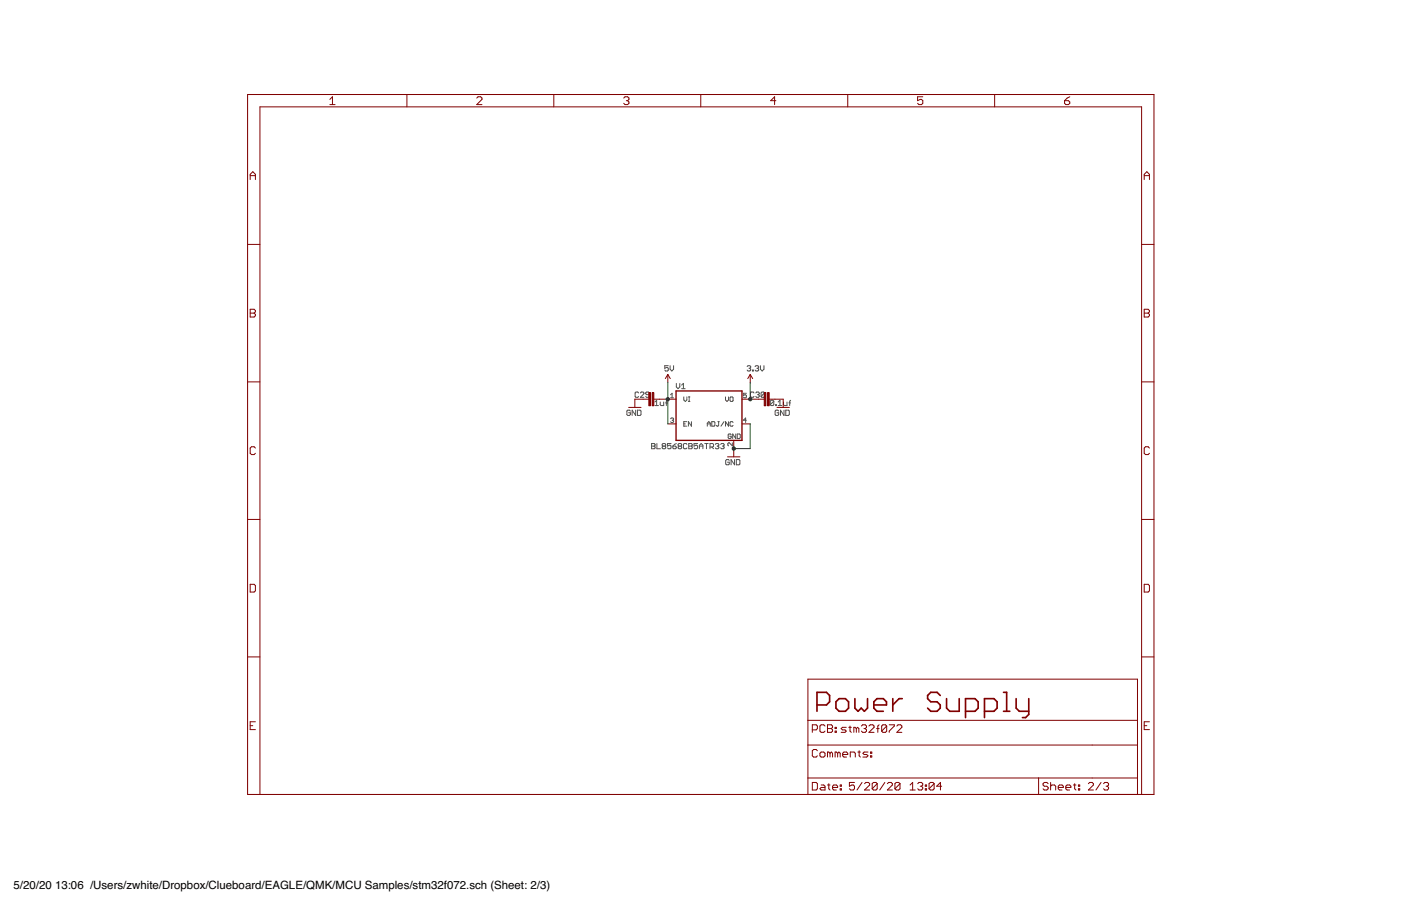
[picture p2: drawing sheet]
<svg xmlns="http://www.w3.org/2000/svg" width="432mm" height="279mm" viewBox="0 0 432 279" stroke-linecap="round" stroke-linejoin="round" font-family="sans-serif">
<g fill="none" stroke="#505050" stroke-width=".31">
<path d="M206 112.8h-1.1v.8l.5-.3 .6 .3v.5l-.3 .3h-.6l-.2-.3M206.5 112.8v1.1l.6 .5 .5-.5v-1.1M208.4 118.2v1.1l.6 .6 .5-.6v-1.1M210.1 118.8l.5-.6v1.7M210.1 119.9h1.1M230.3 113.1l.2-.3h.6l.3 .3-.3 .5M230.8 113.6h.3M231.1 113.6l.3 .3-.3 .5h-.6l-.2-.3M231.9 114.1h.3v.3h-.3zM232.7 113.1l.3-.3h.6l.2 .3-.2 .5M233.3 113.6h.3M233.6 113.6l.2 .3-.2 .5h-.6l-.3-.3"/>
<path d="M234.4 112.8v1.1l.5 .5 .6-.5v-1.1M194.3 126.8l-.3-.3h-.5l-.3 .3v1l.3 .3h.5l.3-.3v-.5h-.6M195.9 126.5v1.6l-1.1-1.6v1.6M196.5 126.5h.8l.3 .3v1l-.3 .3h-.8zM196.8 121.2l-.2-.3h-.6l-.3 .3v1.1l.3 .2h.6l.2-.2M197.4 121.2l.3-.3h.5l.3 .3v.2l-1.1 1.1h1.1M200.1 121.7h-.8l-.3-.3 .3-.5h.5l.3 .3v1.1l-.3 .2h-.5l-.3-.2M200.8 136.8h.8l.3 .2-.3 .6 .3 .5-.3 .3h-.8zM200.8 137.6h.8M201.8 124l.6-.6v1.7M201.8 125.1h1.1M202.5 136.8v1.6h1"/>
<path d="M203.5 124v.8l.3 .3h.8v-1.1M204.4 137.6l-.3-.3 .3-.5h.5l.3 .2-.3 .6M204.4 137.6l-.3 .3 .3 .5h.5l.3-.3-.3-.5M204.4 137.6h.5M205.1 124.2h.6M205.7 123.4l-.3 .3v1.4M206.7 129.1l.7-.2 .2 .2-.2 .5M206.7 121.8l.4-.5v1.4M206.7 122.7h.9M206.8 136.8h-1.1v.8l.6-.3 .5 .3v.5l-.3 .3h-.5l-.3-.3M207.1 129.6h.3M207.4 137.6h.8l.2 .5-.2 .3h-.6l-.2-.3z"/>
<path d="M207.4 129.6l.2 .2-.2 .5-.7-.2M208.4 136.8l-1 .8M209.3 137.6l-.3-.3 .3-.5h.5l.3 .2-.3 .6M209.3 137.6l-.3 .3 .3 .5h.5l.3-.3-.3-.5M209.3 137.6h.5M210.8 122.4v.9l.4 .5 .5-.5v-.9M210.8 130.7h.4M211.7 130h-.9v1.4h.9M211.7 137l-.2-.2h-.6l-.2 .2v1.1l.2 .3h.6l.2-.3M212.2 123.8h.4M212.2 122.4h.4M212.3 136.8h.8l.3 .2-.3 .6 .3 .5-.3 .3h-.8z"/>
<path d="M212.3 137.6h.8M212.4 122.4v1.4M213.1 130v1.4l-.9-1.4v1.4M215 136.8h-1.1v.8l.6-.3 .5 .3v.5l-.3 .3h-.5l-.3-.3M215.6 137.6h1M215.6 138.4v-1.1l.5-.5 .5 .5v1.1M217.2 136.8h1.1M217.7 136.8v1.6M218 130.7h.9M218 131.4v-.9l.5-.5 .4 .5v.9M218.8 137.9h.8l.3-.3v-.6l-.3-.2h-.8v1.6M219.4 137.9l.5 .5"/>
<path d="M219.4 130h.7l.2 .3v.9l-.2 .2h-.7zM220.5 137l.2-.2h.6l.3 .2-.3 .6M221 137.6h.3M221.3 130h.4M221.3 137.6l.3 .3-.3 .5h-.6l-.2-.3M221.5 130v1.2l-.2 .2-.5-.2M222.1 137l.3-.2h.5l.3 .2-.3 .6M222.7 137.6h.2M222.9 137.6l.3 .3-.3 .5h-.5l-.3-.3M223.1 130l-.9 1.4M223.6 122.4v.9l.5 .5 .4-.5v-.9M224.5 130v1.4l-.9-1.4v1.4"/>
<path d="M225.2 122.4l.7 .2v1l-.2 .2-.7-.2v-1zM225.4 134.1l-.3-.3-.7 .3v.9l.7 .2 .3-.7h-.5M225.7 136.6v.9l-.9-.9-.5 .2 .3 .7M225.9 130.3l-.2-.3-.7 .3v.9l.2 .2 .7-.2M226.8 133.8v1.4l-1-1.4v1.4M227.2 133.8h.7l.3 .3v.9l-.3 .2h-.7zM230 121.3h-.9v.7l.5-.2 .4 .2-.2 .7-.7-.3M230 129.6h-.9l.7-.7v1.4M232.4 121.2l-.3-.3h-.5l-.3 .3v1.1l.3 .2h.5l.3-.2M232.9 121.2l.3-.3h.5l.3 .3-.3 .5M233.5 121.7h.2M233.7 121.7l.3 .3-.3 .5h-.5l-.3-.2"/>
<path d="M235.6 121.2l-.2-.3h-.6l-.2 .3v1.1M235.6 121.2v1.1l-.2 .2h-.6l-.2-.2M235.6 121.2l-1 1.1M238.5 123.7v1.1l-.3 .3h-.5l-.3-.3M238.5 123.7l-.3-.3h-.5l-.3 .3v1.1M238.5 123.7l-1.1 1.1M239 124.8h.3v.3h-.3zM239.8 125.1h1.1M239.8 124l.6-.6v1.7M240 126.8l-.3-.3h-.5l-.3 .3v1l.3 .3h.5l.3-.3v-.5h-.5M241.5 124v.8l.2 .3h.9v-1.1M241.6 126.5v1.6l-1-1.6v1.6"/>
<path d="M242.2 126.5h.8l.3 .3v1l-.3 .3h-.8zM243.1 124.2h.6M243.7 123.4l-.3 .3v1.4M224.8 142l-.3-.3h-.6l-.2 .3v1.1l.2 .2h.6l.3-.2v-.6h-.6M226.4 141.7v1.6l-1.1-1.6v1.6M226.9 141.7h.9l.2 .3v1.1l-.2 .2h-.9z"/>
</g>
<g fill="none" stroke="#800000" stroke-width=".51">
<path d="M251.8 217.4h2.9l1-1v-1.9l-1-1h-2.9v5.9M257.6 216.4l1-.9h2l.9 .9v2l-.9 1h-2l-1-1zM263.5 215.5v2.9l1 1 .9-1 1 1 1-1v-2.9M269.3 217.4h3.9v-1l-1-.9h-1.9l-1 .9v2l1 1h1.9M275.2 215.5v3.9M278.1 215.5h-1l-1.9 1.9M289.8 214.5l-1-1h-1.9l-1 1v1l1 .9h1.9l1 1v1l-1 1h-1.9l-1-1M291.7 215.5v2.9l1 1h2.9v-3.9M297.6 219.4h2.9l1-1v-2l-1-.9h-2.9v5.8M303.4 219.4h2.9l1-1v-2l-1-.9h-2.9v5.8M309.3 213.5h1v5.9M309.3 219.4h1.9"/>
<path d="M313.2 215.5v2.9l1 1h2.9M317.1 215.5v4.8l-1 1h-1"/>
</g>
<path d="M208.4 120.6h20.3v15.2h-20.3z" fill="none" stroke="#800000" stroke-width=".42"/>
<g fill="none" stroke="#800000" stroke-width=".31">
<path d="M101.7 30.6l.8-.8v2.5M101.7 32.3h1.6M125.4 29.1v3.9M146.9 30.2l.4-.4h.8l.4 .4v.4l-1.6 1.7h1.6M170.7 29.1v3.9M192.2 30.2l.4-.4h.8l.4 .4v.4l-.4 .5M193 31.1h.4M193.4 31.1l.4 .4v.4l-.4 .4h-.8l-.4-.4M216 29.1v3.9M239.1 31.1h-1.6l1.2-1.3v2.5M261.3 29.1v3.9M284.4 29.8h-1.6v1.3l.8-.5h.4l.4 .5v.8l-.4 .4h-.8l-.4-.4"/>
<path d="M306.6 29.1v3.9M328.1 31.1h1.2l.4 .4v.4l-.4 .4h-.8l-.4-.4zM329.7 29.8l-.8 .4-.8 .9M77.1 55.4v-1.6l.8-.8 .8 .8v1.6M77.1 54.2h1.6M352.7 54.2h1.6M352.7 55.4v-1.6l.8-.8 .8 .8v1.6M76.3 75.4h3.8M351.9 75.4h3.8M77.1 95.4h1.2l.4 .4v.4l-.4 .4 .4 .4v.4l-.4 .4h-1.2zM77.1 96.6h1.2M352.7 95.4h1.2l.4 .4v.4l-.4 .4 .4 .4v.4l-.4 .4h-1.2z"/>
<path d="M352.7 96.6h1.2M76.3 117.8h3.8M205.8 115.5l.8 1.3M205.8 115.5l-.7 1.3M205.8 115.5v2.5M231.2 115.5l.8 1.3M231.2 115.5l-.7 1.3M231.2 115.5v2.5M351.9 117.8h3.8M78.7 138.2l-.4-.4h-.8l-.4 .4v1.6l.4 .4h.8l.4-.4M193.8 125.6h3.8M200 123.1h-4.3v2.5"/>
<path d="M201.5 123.1h6.9M205.8 130.7h2.6M226.1 135.8v5.1M228.7 123.1h6.8M228.7 130.7h2.5M237.1 123.1h4.3v2.5M239.5 125.6h3.8M354.3 138.2l-.4-.4h-.8l-.4 .4v1.6l.4 .4h.8l.4-.4M224.2 140.9h3.8M76.3 160.2h3.8M351.9 160.2h3.8M77.1 180.2h1.2l.4 .4v1.6l-.4 .4h-1.2z"/>
<path d="M352.7 180.2h1.2l.4 .4v1.6l-.4 .4h-1.2zM76.3 202.6h3.8M249 209.4h101.6v35.6h-101.6zM351.9 202.6h3.8M77.1 223.8h.8M78.7 222.6h-1.6v2.4h1.6M249 229.8h101.6M249 239.9h101.6M249 222.1h101.6M250.4 225.1h1.1l.4-.4v-.8l-.4-.4h-1.1v2.3M251.9 231.5l-.4-.4h-.7l-.4 .4v1.6l.4 .4h.7l.4-.4M252.7 232.3l.4-.4h.8l.4 .4v.8l-.4 .4h-.8l-.4-.4z"/>
<path d="M254.3 223.9l-.4-.4h-.8l-.4 .4v1.6l.4 .3h.8l.4-.3M255 223.5h1.2l.4 .4v.4l-.4 .4 .4 .4v.4l-.4 .3h-1.2zM255 224.7h1.2M255.8 232.3l.4-.4 .4 .4v1.2M255.8 232.3l-.4-.4h-.4v1.6M255.8 232.3v1.2M257.4 225.5h.4v.3h-.4zM257.4 224.3h.4v.4h-.4zM258.2 232.3v1.2M258.2 232.3l.4-.4 .4 .4v1.2M258.2 232.3l-.4-.4h-.4v1.6M259.7 232.7h1.6v-.4l-.4-.4h-.8l-.4 .4v.8l.4 .4h.8"/>
<path d="M260.8 224.3h-1.1l-.5 .4 .5 .4h.7l.4 .4-.4 .3h-1.2M261.6 224.3h.8M262 223.9v1.6l.4 .3M262.1 233.5v-1.6h1.1l.4 .4v1.2M263.9 224.7l-.4-.4h-.3v1.5M263.9 224.7l.4-.4 .4 .4v1.1M263.9 224.7v1.1M264.4 231.9h.8M264.8 231.5v1.6l.4 .4M265.5 223.9l.4-.4h.8l.4 .4v.4l-.4 .4M266.3 224.7h.4M266.7 224.7l.4 .4v.4l-.4 .3h-.8l-.4-.3"/>
<path d="M267.5 231.9h-1.2l-.3 .4 .3 .4h.8l.4 .4-.4 .4h-1.1M267.8 223.9l.4-.4h.8l.4 .4v.4l-1.6 1.5h1.6M268.3 233.1h.4v.4h-.4zM268.3 231.9h.4v.4h-.4zM270.2 224.7h.8M271 223.5l-.4 .4v1.9M273.3 223.9l-.4-.4h-.8l-.4 .4v1.6M273.3 223.9v1.6l-.4 .3h-.8l-.4-.3M273.3 223.9l-1.6 1.6M274.1 223.5h1.5v.4l-1.5 1.6v.3M276.4 223.9l.4-.4h.8l.4 .4v.4l-1.6 1.5h1.6M320.1 239.9v5.1"/>
<path d="M352.7 223.8h.8M354.3 222.6h-1.6v2.4h1.6M80.1 245v-212h271.8v212M250.4 241.3h1.1l.4 .4v1.5l-.4 .4h-1.1zM253.1 242.1h.8l.4 .4v1.1h-1.2l-.4-.4 .4-.4h1.2M255 242.1h.8M255.4 241.7v1.5l.4 .4M256.6 242.8h1.6v-.3l-.4-.4h-.8l-.4 .4v.7l.4 .4h.8M259 243.2h.3v.4h-.3zM259 242.1h.3v.4h-.3zM263.4 241.3h-1.6v1.2l.8-.4h.4l.4 .4v.7l-.4 .4h-.8l-.4-.4M265.7 241.3l-1.6 2.3"/>
<path d="M266.5 241.7l.4-.4h.8l.3 .4v.4l-1.5 1.5h1.5M270.4 241.7v1.5l-.4 .4h-.8l-.4-.4M270.4 241.7l-.4-.4h-.8l-.4 .4v1.5M270.4 241.7l-1.6 1.5M272.7 241.3l-1.6 2.3M273.5 241.7l.4-.4h.8l.3 .4v.4l-1.5 1.5h1.5M277.4 241.7v1.5l-.4 .4h-.8l-.4-.4M277.4 241.7l-.4-.4h-.8l-.4 .4v1.5M277.4 241.7l-1.6 1.5M280.5 243.6h1.6M280.5 242.1l.8-.8v2.3M282.9 241.7l.3-.4h.8l.4 .4v.4l-.4 .4"/>
<path d="M283.6 242.5h.4M284 242.5l.4 .3v.4l-.4 .4h-.8l-.3-.4M285.2 243.2h.4v.4h-.4zM285.2 242.1h.4v.4h-.4zM287.9 241.7v1.5l-.4 .4h-.8l-.4-.4M287.9 241.7l-.4-.4h-.8l-.4 .4v1.5M287.9 241.7l-1.6 1.5M290.2 242.5h-1.5l1.2-1.2v2.3M323 241.7l-.4-.4h-.7l-.4 .4v.4l.4 .4h.7l.4 .3v.4l-.4 .4h-.7l-.4-.4M323.8 242.5l.4-.4h.8l.4 .4v1.1M323.8 241.3v2.3M326.2 242.8h1.5v-.3l-.4-.4h-.8l-.3 .4v.7l.3 .4h.8"/>
<path d="M328.5 242.8h1.6v-.3l-.4-.4h-.8l-.4 .4v.7l.4 .4h.8M330.8 242.1h.8M331.2 241.7v1.5l.4 .4M332.4 243.2h.4v.4h-.4zM332.4 242.1h.4v.4h-.4zM335.4 241.7l.4-.4h.8l.4 .4v.4l-1.6 1.5h1.6M339.3 241.3l-1.5 2.3M340.1 241.7l.4-.4h.8l.4 .4v.4l-.4 .4M340.9 242.5h.4M341.3 242.5l.4 .3v.4l-.4 .4h-.8l-.4-.4"/>
</g>
<g fill="#800000" stroke="#800000" stroke-width=".31">
<path d="M201 121.1h.5v4h-.5z"/>
<path d="M200 121.1h.5v4h-.5z"/>
<path d="M236.6 121.1h.5v4h-.5z"/>
<path d="M235.5 121.1h.6v4h-.6z"/>
</g>
<path d="M76.3 29.1h279.4v215.9h-279.4z" fill="none" stroke="#800000" stroke-width=".32"/>
<path d="M205.8 118v12.7M231.2 118v5.1M231.2 130.7v7.6h-5.1" fill="none" stroke="#008000" stroke-width=".31"/>
<g fill="#008000" stroke="#008000" stroke-width=".31">
<circle cx="226.1" cy="138.3" r=".51"/>
<circle cx="205.8" cy="123.1" r=".51"/>
<circle cx="231.2" cy="123.1" r=".51"/>
</g>
<g font-size="3.5">
<text x="4.2" y="274.2">5/20/20</text>
<text x="17" y="274.2">13:06 /Users/zwhite/Dropbox/Clueboard/EAGLE/QMK/MCU Samples/stm32f072.sch (Sheet: 2/3)</text>
</g>
</svg>
